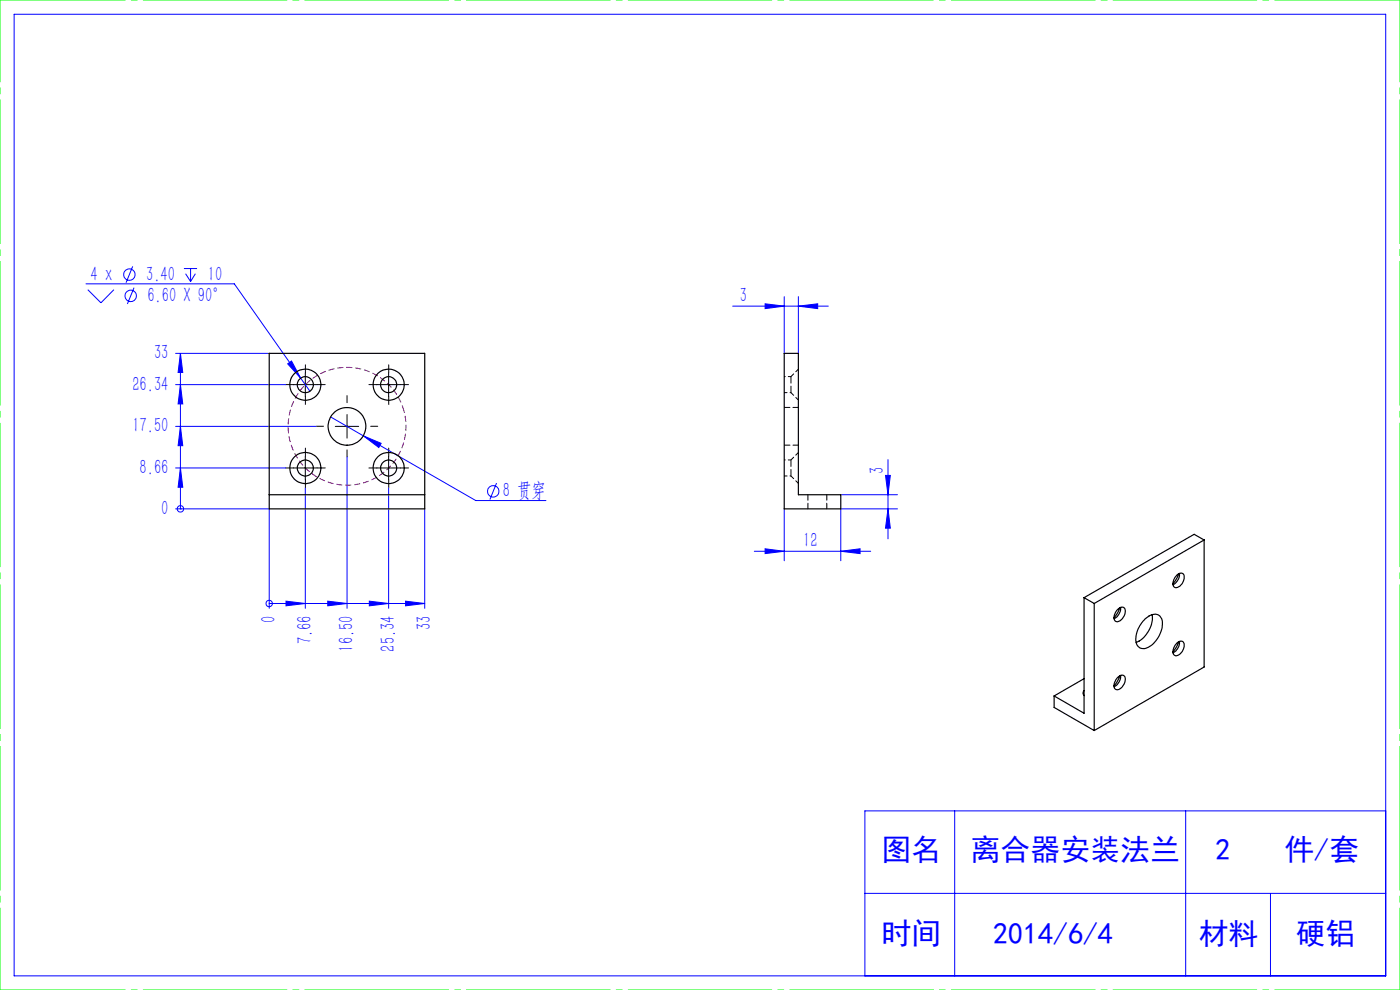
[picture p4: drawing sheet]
<svg xmlns="http://www.w3.org/2000/svg" width="297mm" height="210mm" viewBox="0 0 297 210" stroke-linecap="round" stroke-linejoin="round" font-family="sans-serif">
<g fill="none" stroke="#00f" stroke-width=".21">
<path d="M3 3h291v204h-291zM28.2 56.5l-1.5 3.5M39 57h2.8M39.4 58.1l1 1.6M40.4 57v2.7M41.5 58.1l-1.1 1.6M18.2 60.2h31.5l16.1 22.8M18.6 61.4l2.8 2.8 2.8-2.8M28.4 61l-1.4 3.5M37.3 75h19.8M38.3 75v32.9M38.3 75l.5 4h-1z"/>
<path d="M61 77.2l.8-.6 2 3.6zM155.4 64.9h20.3M162.3 64.4l4.1 .5-4.1 .6zM166.4 62.9v12.1M169.4 64.9l4.1-.5v1.1zM169.4 62.9v12.1M37.3 99.3h23.3M37.3 90.4h29.8M37.3 81.6h23.3M38.3 99.3l.5 4.1h-1zM38.3 90.4l.5 4.1h-1zM38.3 81.6l.5 4.1h-1z"/>
<path d="M70.1 88.4l30.8 17.8h14.9M73.6 96.9v32.1M77.1 92.5l3.8 1.5-.5 .9zM188.4 97.5v16.8M37.3 107.9h19.8v21.1M38.3 107.9h.1M64.8 103.5v25.5M82.4 103.5v25.5M90.1 107.9v21.1M105.3 102.5l-1.4 3.5M160 116.9h24.7M162.3 116.4l4.1 .5-4.1 .5z"/>
<path d="M166.4 107.9v11M178.4 116.9l4.1-.5v1zM178.4 104.9h12M187.9 100.9h1l-.5 4zM188.4 107.9l.5 4.1h-1zM190.4 107.9h-12v11M57.1 128h.1M57.1 128h33M60.7 127.5l4.1 .5-4.1 .5zM69.5 127.5l4.1 .5-4.1 .5zM78.4 127.5l4 .5-4 .5zM86 127.5l4.1 .5-4.1 .5z"/>
<path d="M202.5 172v35M251.5 172v35M294 172h-110.5v35M183.5 189.5h110.5M269.5 189.5v17.5"/>
<circle cx="27.4" cy="58.3" r="1.2"/>
<circle cx="27.7" cy="62.8" r="1.2"/>
<circle cx="38.3" cy="107.9" r=".69"/>
<circle cx="104.6" cy="104.2" r="1.2"/>
<circle cx="57.1" cy="128" r=".69"/>
</g>
<path d="M85.6 86.8a12.5 12.5 0 0 0-20.9-5.1 12.5 12.5 0 0 0 5.5 20.7 12.5 12.5 0 0 0 15.6-14.7l-.2-.9" fill="none" stroke="#f00" stroke-width=".21" stroke-dasharray="1.3 .6" stroke-dashoffset=".4" stroke-linecap="butt"/>
<g fill="none" stroke="#000" stroke-width=".21" stroke-dasharray="30.5 1.3 1.3 1.3">
<path d="M64.8 79.1v-1.7M82.5 79.1v-1.7M62.3 81.6h-1.7M62.3 99.3h-1.7M64.8 84.1v1.7M64.8 96.8v-1.7M67.3 81.6h1.7M67.3 99.3h1.7M68.6 90.4h-1.5M73.6 85.4v-1.5M73.6 95.4v1.5M78.6 90.4h1.5"/>
<path d="M80 81.6h-1.7M80 99.3h-1.7M82.5 84.1v1.7M82.5 96.8v-1.7M85 81.6h1.7M85 99.3h1.7M64.8 101.8v1.7M82.5 101.8v1.7"/>
</g>
<path d="M64.8 79.1v5M82.4 79.1v5M62.3 81.6h5M62.3 99.3h5M64.8 96.8v5M71.1 90.4h5M73.6 87.9v5M79.9 81.6h5M79.9 99.3h5M82.4 96.8v5" fill="none" stroke="#000" stroke-width=".21"/>
<path d="M0 0h297M0 210h297" fill="none" stroke="#0f0" stroke-width=".21" stroke-dasharray="30.5 1.3 1.3 1.3" stroke-dashoffset="3.9"/>
<path d="M0 210v-210M297 210v-210" fill="none" stroke="#0f0" stroke-width=".21" stroke-dasharray="30.5 1.3 1.3 1.3" stroke-dashoffset="13.1"/>
<g fill="#00f">
<path d="M38.3 99.3l.5 4.1h-1zM38.3 90.4l.5 4.1h-1zM38.3 81.6l.5 4.1h-1zM38.3 75l.5 4h-1z"/>
<path d="M60.7 127.5l4.1 .5-4.1 .5zM69.5 127.5l4.1 .5-4.1 .5zM78.4 127.5l4 .5-4 .5zM86 127.5l4.1 .5-4.1 .5z"/>
<path d="M169.4 64.9l4.1-.5v1.1zM162.3 64.4l4.1 .5-4.1 .6z"/>
<path d="M77.1 92.5l3.3 2.4 .5-.9zM61 77.2l2.8 3-2-3.6z"/>
<path d="M188.4 107.9l.5 4.1h-1zM187.9 100.9h1l-.5 4z"/>
<path d="M162.3 116.4l4.1 .5-4.1 .5zM178.4 116.9l4.1-.5v1z"/>
</g>
<g fill="none" stroke="#000" stroke-width=".25">
<path d="M57.1 75h33v32.9h-33zM166.4 75h3v29.9h9v3h-12zM57.1 104.9h33M255.4 114.5v27l-23.3 13.5M255.4 114.5l-23.3 13.5M255.4 114.5l-2.1-1.2-23.3 13.5M230 126.8v24.5l-6.4-3.7M230 126.8l2.1 1.2M232.1 128v27M237 129.4a.96 .96 0 0 1 1.7-.2 2.26 2.26 0 0 1-1.8 2.7 1.33 1.33 0 0 1-.2-2.1zM237.6 128.9l-.6 1.2-.7 .9M237.7 128.9a2.53 2.53 0 0 1-1.3 2.3"/>
<path d="M243 131.3a2.3 2.3 0 0 1 3.1-.6 4.1 4.1 0 0 1-.5 4.6 3.8 3.8 0 0 1-3.5 2.2 2.12 2.12 0 0 1-1.1-2.7 6.9 6.9 0 0 1 2-3.5zM244.4 130.4a5.9 5.9 0 0 1-3.4 5.9M249.7 122a.87 .87 0 0 1 1.1-.4 .87 .87 0 0 1 .4 1.2 1.93 1.93 0 0 1-2 1.8 1.84 1.84 0 0 1 .5-2.6zM249.7 136.4a.87 .87 0 0 1 1.1-.4 .87 .87 0 0 1 .4 1.2 1.93 1.93 0 0 1-2 1.8 1.84 1.84 0 0 1 .5-2.6zM250 121.7l-.3 .9-.9 1.3M250 136.2l-.5 1.1-.7 1M250.2 121.6v.1a2.63 2.63 0 0 1-1.4 2.3M250.2 136.1a2.63 2.63 0 0 1-1.4 2.4M223.6 147.6v2.5l8.5 4.9M230 146.5a.81 .81 0 0 0 0 1.1M230 144l-6.4 3.6M237.2 143.6a.84 .84 0 0 1 1.1-.3 .84 .84 0 0 1 .4 1.1 1.92 1.92 0 0 1-2 1.9 1.61 1.61 0 0 1 .2-2.3z"/>
<path d="M237.6 143.4l-.7 1.4-.6 .7M237.7 143.3a2.63 2.63 0 0 1-1.3 2.4"/>
<circle cx="64.8" cy="81.6" r="1.69"/>
<circle cx="64.8" cy="99.3" r="1.69"/>
<circle cx="64.8" cy="81.6" r="3.3"/>
<circle cx="64.8" cy="99.3" r="3.3"/>
<circle cx="73.6" cy="90.4" r="4"/>
<circle cx="82.4" cy="81.6" r="1.69"/>
<circle cx="82.4" cy="99.3" r="1.69"/>
<circle cx="82.4" cy="81.6" r="3.3"/>
<circle cx="82.4" cy="99.3" r="3.3"/>
</g>
<path d="M167.8 79.9v3.4M167.8 97.6v3.4" fill="none" stroke="#000" stroke-width=".21" stroke-dasharray="1.3 .6" stroke-dashoffset="-.1"/>
<path d="M169.4 78.3l-1.6 1.6M167.8 83.3l1.6 1.6M169.4 96l-1.6 1.6M167.8 101l1.6 1.6" fill="none" stroke="#000" stroke-width=".21" stroke-dasharray="1.3 .6" stroke-dashoffset=".5"/>
<path d="M166.4 94.4h3M169.4 86.4h-3M171.4 104.9v3M175.4 107.9v-3" fill="none" stroke="#000" stroke-width=".21" stroke-dasharray="1.3 .6" stroke-dashoffset=".1"/>
<path d="M167.8 79.9h-1.4M166.4 83.3h1.4M167.8 97.6h-1.4M166.4 101h1.4" fill="none" stroke="#000" stroke-width=".21" stroke-dasharray="1.3 .6" stroke-dashoffset=".7"/>
<g font-size="6.3" fill="#00f">
<text x="187" y="182.5">图名</text>
<text x="205.9" y="182.5">离合器安装法兰</text>
<text x="257.8" y="182.5">2</text>
<text x="272.5" y="182.5">件/套</text>
<text x="187" y="200.3">时间</text>
<text x="210.7" y="200.3">2014/6/4</text>
<text x="254.3" y="200.3">材料</text>
<text x="274.9" y="200.3">硬铝</text>
</g>
<g font-size="4.4" fill="#00f">
<text x="19.2" y="59.5">4 x</text>
<text x="31" y="59.5">3.40</text>
<text x="44.1" y="59.5">10</text>
<text x="31.3" y="64.1">6.60 X 90°</text>
<text x="157" y="64.1">3</text>
<text x="32.7" y="76.2">33</text>
<text x="28.1" y="82.9">26.34</text>
<text x="28.1" y="91.7">17.50</text>
<text x="29.6" y="100.6">8.66</text>
<text x="187.5" y="100.5" transform="rotate(-90 187.5 100.5)">3</text>
<text x="106.7" y="105.5">8 贯穿</text>
<text x="34.2" y="109.2">0</text>
<text x="170.4" y="116">12</text>
<text x="58.4" y="132.1" transform="rotate(-90 58.4 132.1)">0</text>
<text x="66.1" y="136.7" transform="rotate(-90 66.1 136.7)">7.66</text>
<text x="91.4" y="133.6" transform="rotate(-90 91.4 133.6)">33</text>
<text x="74.9" y="138.2" transform="rotate(-90 74.9 138.2)">16.50</text>
<text x="83.8" y="138.2" transform="rotate(-90 83.8 138.2)">25.34</text>
</g>
</svg>
